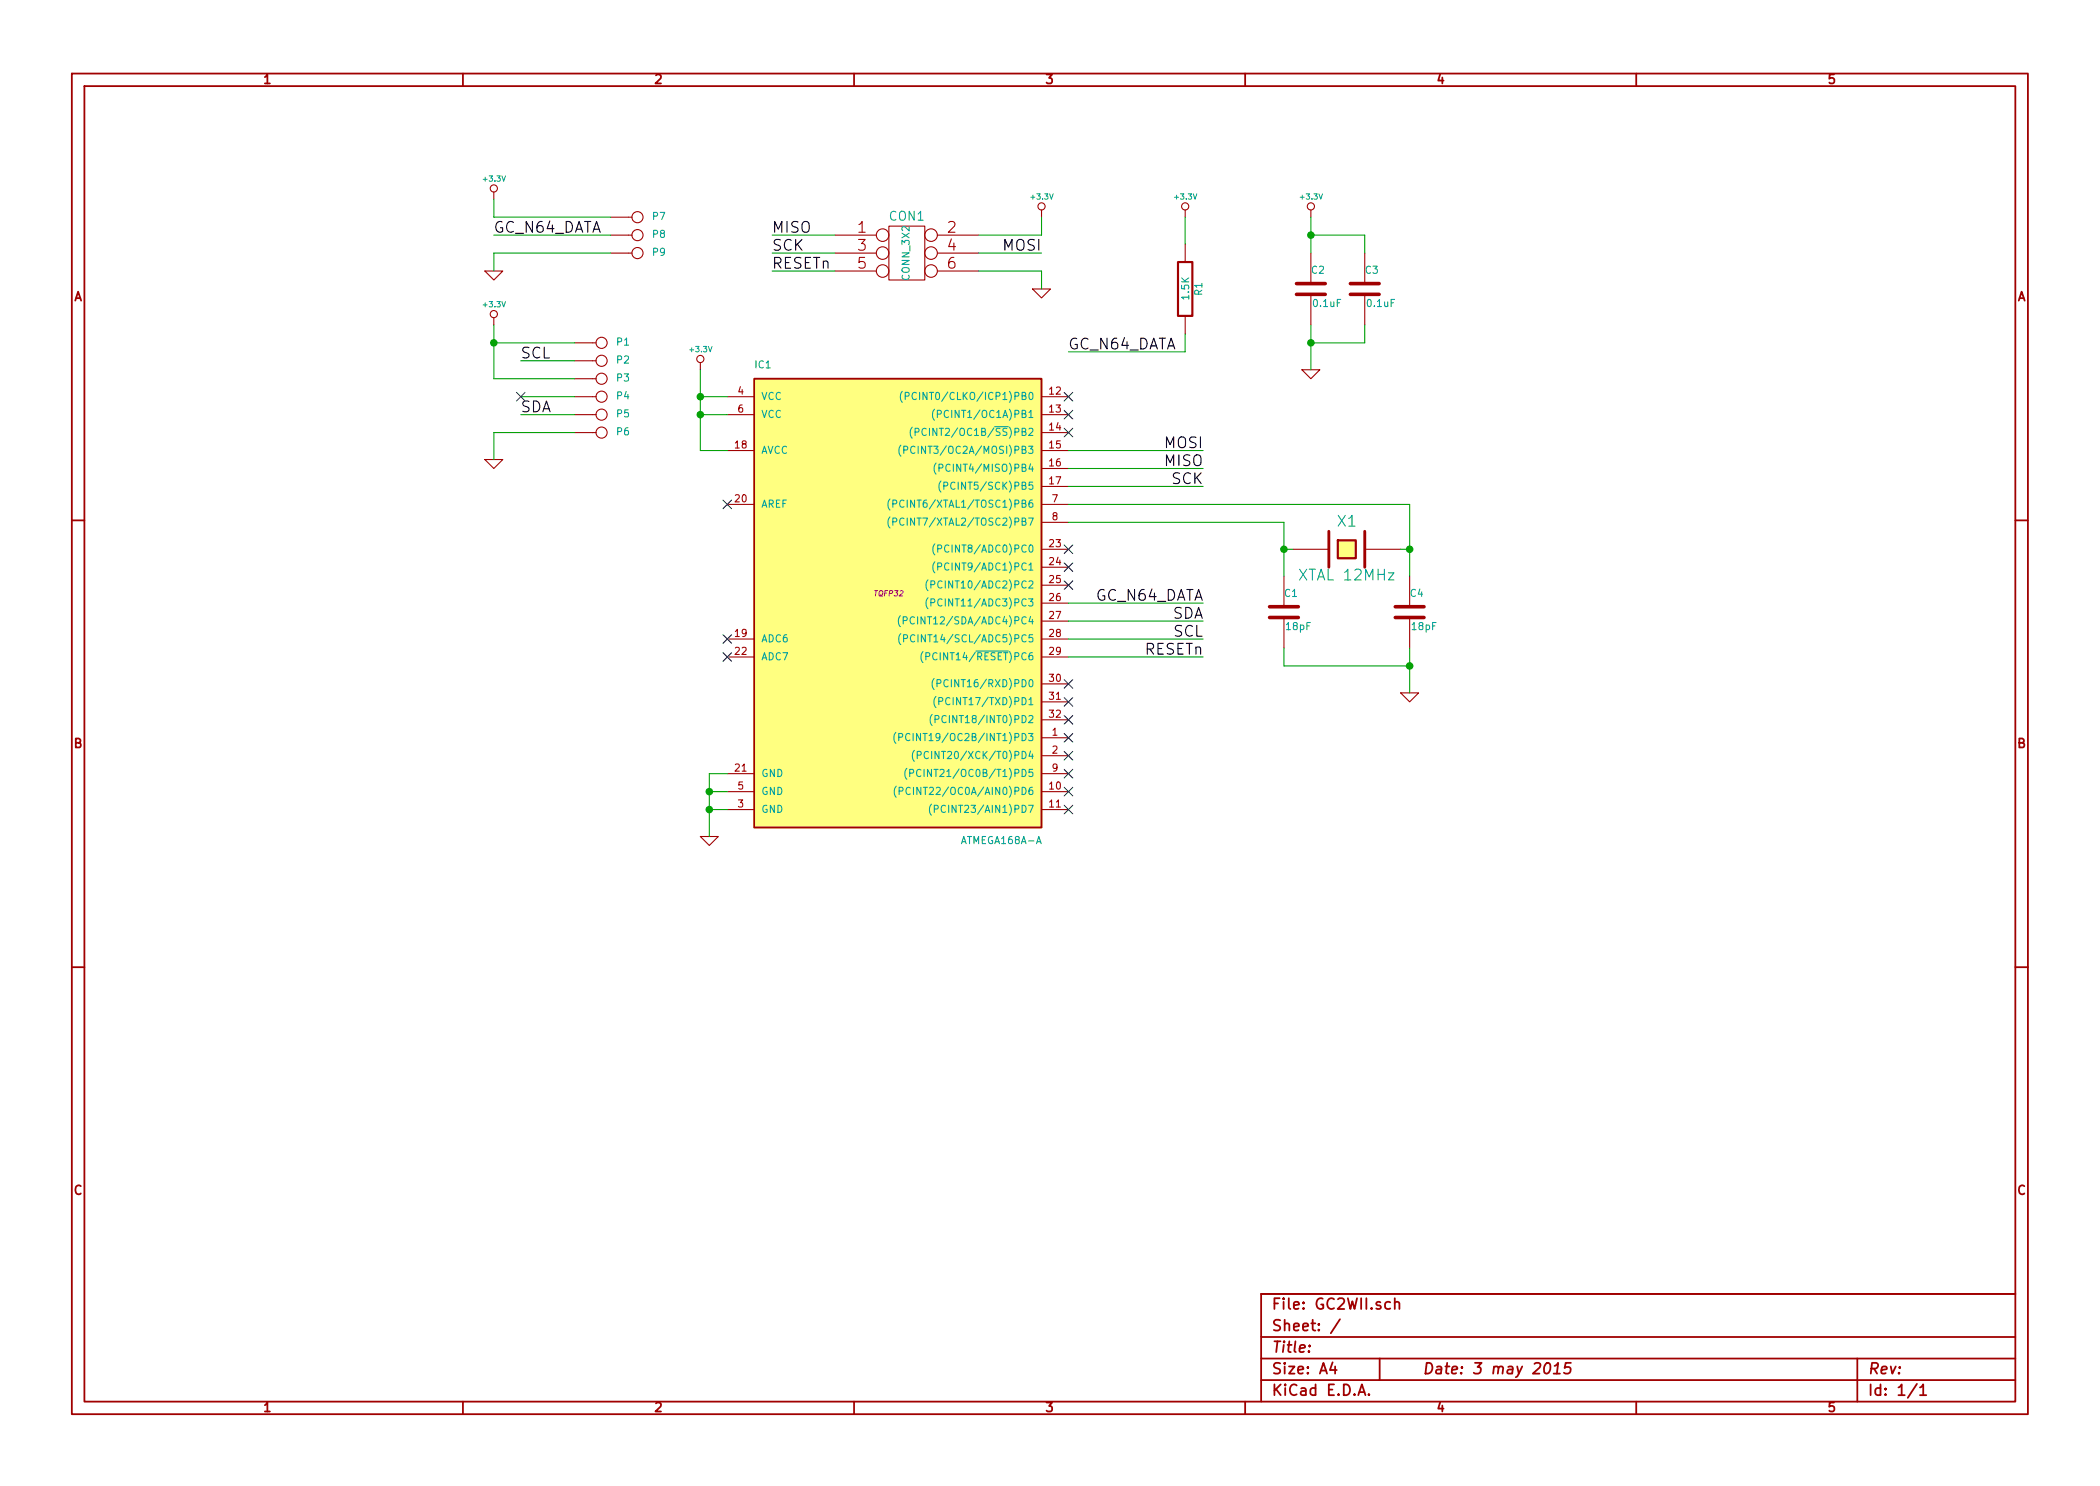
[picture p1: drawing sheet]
EESchema Schematic File Version 2
LIBS:power
LIBS:device
LIBS:transistors
LIBS:conn
LIBS:linear
LIBS:regul
LIBS:74xx
LIBS:cmos4000
LIBS:adc-dac
LIBS:memory
LIBS:xilinx
LIBS:special
LIBS:microcontrollers
LIBS:dsp
LIBS:microchip
LIBS:analog_switches
LIBS:motorola
LIBS:texas
LIBS:intel
LIBS:audio
LIBS:interface
LIBS:digital-audio
LIBS:philips
LIBS:display
LIBS:cypress
LIBS:siliconi
LIBS:opto
LIBS:atmel
LIBS:contrib
LIBS:valves
LIBS:GC2WII-cache
EELAYER 27 0
EELAYER END
$Descr A4 11693 8268
encoding utf-8
Sheet 1 1
Title ""
Date "3 may 2015"
Rev ""
Comp ""
Comment1 ""
Comment2 ""
Comment3 ""
Comment4 ""
$EndDescr
$Comp
L ATMEGA168A-A IC1
U 1 1
P 4950 3300
F 0 "IC1" H 4200 4550 40  0000 L BNN
F 1 "ATMEGA168A-A" H 5350 1900 40  0000 L BNN
F 2 "TQFP32" H 4950 3300 30  0000 C CIN
F 3 "~" H 4950 3300 60  0000 C CNN
	1    4950 3300
	1    0    0    -1  
$EndComp
Text Label 6700 3350 2    60   ~ 0
GC_N64_DATA
Text Label 6700 3450 2    60   ~ 0
SDA
Text Label 6700 3550 2    60   ~ 0
SCL
Text Label 6700 2500 2    60   ~ 0
MOSI
Text Label 6700 2600 2    60   ~ 0
MISO
Text Label 6700 2700 2    60   ~ 0
SCK
$Comp
L CRYSTAL X1
U 1 1
P 7500 3050
F 0 "X1" H 7500 3200 60  0000 C CNN
F 1 "XTAL 12MHz" H 7500 2900 60  0000 C CNN
F 2 "~" H 7500 3050 60  0000 C CNN
F 3 "~" H 7500 3050 60  0000 C CNN
	1    7500 3050
	1    0    0    -1  
$EndComp
$Comp
L C C1
U 1 1
P 7150 3400
F 0 "C1" H 7150 3500 40  0000 L CNN
F 1 "18pF" H 7156 3315 40  0000 L CNN
F 2 "~" H 7188 3250 30  0000 C CNN
F 3 "~" H 7150 3400 60  0000 C CNN
	1    7150 3400
	1    0    0    -1  
$EndComp
$Comp
L C C4
U 1 1
P 7850 3400
F 0 "C4" H 7850 3500 40  0000 L CNN
F 1 "18pF" H 7856 3315 40  0000 L CNN
F 2 "~" H 7888 3250 30  0000 C CNN
F 3 "~" H 7850 3400 60  0000 C CNN
	1    7850 3400
	1    0    0    -1  
$EndComp
Text Label 6700 3650 2    60   ~ 0
RESETn
$Comp
L +3.3V #PWR01
U 1 1
P 3900 2050
F 0 "#PWR01" H 3900 2010 30  0001 C CNN
F 1 "+3.3V" H 3900 2160 30  0000 C CNN
F 2 "" H 3900 2050 60  0000 C CNN
F 3 "" H 3900 2050 60  0000 C CNN
	1    3900 2050
	1    0    0    -1  
$EndComp
NoConn ~ 4050 2800
$Comp
L GND #PWR02
U 1 1
P 3950 4650
F 0 "#PWR02" H 3950 4650 30  0001 C CNN
F 1 "GND" H 3950 4580 30  0001 C CNN
F 2 "" H 3950 4650 60  0000 C CNN
F 3 "" H 3950 4650 60  0000 C CNN
	1    3950 4650
	1    0    0    -1  
$EndComp
$Comp
L CONN_3X2 CON1
U 1 1
P 5050 1450
F 0 "CON1" H 5050 1700 50  0000 C CNN
F 1 "CONN_3X2" V 5050 1500 40  0000 C CNN
F 2 "~" H 5050 1450 60  0000 C CNN
F 3 "~" H 5050 1450 60  0000 C CNN
	1    5050 1450
	1    0    0    -1  
$EndComp
Text Label 5800 1400 2    60   ~ 0
MOSI
Text Label 4300 1300 0    60   ~ 0
MISO
Text Label 4300 1400 0    60   ~ 0
SCK
Text Label 4300 1500 0    60   ~ 0
RESETn
$Comp
L +3.3V #PWR03
U 1 1
P 5800 1200
F 0 "#PWR03" H 5800 1160 30  0001 C CNN
F 1 "+3.3V" H 5800 1310 30  0000 C CNN
F 2 "" H 5800 1200 60  0000 C CNN
F 3 "" H 5800 1200 60  0000 C CNN
	1    5800 1200
	1    0    0    -1  
$EndComp
$Comp
L GND #PWR04
U 1 1
P 5800 1600
F 0 "#PWR04" H 5800 1600 30  0001 C CNN
F 1 "GND" H 5800 1530 30  0001 C CNN
F 2 "" H 5800 1600 60  0000 C CNN
F 3 "" H 5800 1600 60  0000 C CNN
	1    5800 1600
	1    0    0    -1  
$EndComp
$Comp
L C C3
U 1 1
P 7600 1600
F 0 "C3" H 7600 1700 40  0000 L CNN
F 1 "0.1uF" H 7606 1515 40  0000 L CNN
F 2 "~" H 7638 1450 30  0000 C CNN
F 3 "~" H 7600 1600 60  0000 C CNN
	1    7600 1600
	1    0    0    -1  
$EndComp
$Comp
L C C2
U 1 1
P 7300 1600
F 0 "C2" H 7300 1700 40  0000 L CNN
F 1 "0.1uF" H 7306 1515 40  0000 L CNN
F 2 "~" H 7338 1450 30  0000 C CNN
F 3 "~" H 7300 1600 60  0000 C CNN
	1    7300 1600
	1    0    0    -1  
$EndComp
$Comp
L +3.3V #PWR05
U 1 1
P 7300 1200
F 0 "#PWR05" H 7300 1160 30  0001 C CNN
F 1 "+3.3V" H 7300 1310 30  0000 C CNN
F 2 "" H 7300 1200 60  0000 C CNN
F 3 "" H 7300 1200 60  0000 C CNN
	1    7300 1200
	1    0    0    -1  
$EndComp
$Comp
L GND #PWR06
U 1 1
P 7300 2050
F 0 "#PWR06" H 7300 2050 30  0001 C CNN
F 1 "GND" H 7300 1980 30  0001 C CNN
F 2 "" H 7300 2050 60  0000 C CNN
F 3 "" H 7300 2050 60  0000 C CNN
	1    7300 2050
	1    0    0    -1  
$EndComp
NoConn ~ 5950 2200
NoConn ~ 5950 2300
NoConn ~ 5950 2400
NoConn ~ 5950 3050
NoConn ~ 5950 3150
NoConn ~ 5950 3250
NoConn ~ 5950 3800
NoConn ~ 5950 3900
NoConn ~ 5950 4000
NoConn ~ 5950 4100
NoConn ~ 5950 4200
NoConn ~ 5950 4300
NoConn ~ 5950 4400
NoConn ~ 5950 4500
NoConn ~ 4050 3550
NoConn ~ 4050 3650
$Comp
L GND #PWR07
U 1 1
P 7850 3850
F 0 "#PWR07" H 7850 3850 30  0001 C CNN
F 1 "GND" H 7850 3780 30  0001 C CNN
F 2 "" H 7850 3850 60  0000 C CNN
F 3 "" H 7850 3850 60  0000 C CNN
	1    7850 3850
	1    0    0    -1  
$EndComp
$Comp
L R R1
U 1 1
P 6600 1600
F 0 "R1" V 6680 1600 40  0000 C CNN
F 1 "1.5K" V 6607 1601 40  0000 C CNN
F 2 "~" V 6530 1600 30  0000 C CNN
F 3 "~" H 6600 1600 30  0000 C CNN
	1    6600 1600
	1    0    0    -1  
$EndComp
$Comp
L +3.3V #PWR08
U 1 1
P 6600 1200
F 0 "#PWR08" H 6600 1160 30  0001 C CNN
F 1 "+3.3V" H 6600 1310 30  0000 C CNN
F 2 "" H 6600 1200 60  0000 C CNN
F 3 "" H 6600 1200 60  0000 C CNN
	1    6600 1200
	1    0    0    -1  
$EndComp
Wire Wire Line
	5950 3350 6700 3350
Wire Wire Line
	5950 3450 6700 3450
Wire Wire Line
	5950 3550 6700 3550
Wire Wire Line
	5950 2500 6700 2500
Wire Wire Line
	5950 2600 6700 2600
Wire Wire Line
	5950 2700 6700 2700
Wire Wire Line
	5950 2800 7850 2800
Wire Wire Line
	7850 2800 7850 3200
Wire Wire Line
	5950 2900 7150 2900
Wire Wire Line
	7150 2900 7150 3200
Wire Wire Line
	5950 3650 6700 3650
Wire Wire Line
	4050 2200 3900 2200
Wire Wire Line
	3900 2050 3900 2500
Wire Wire Line
	3900 2500 4050 2500
Connection ~ 3900 2200
Wire Wire Line
	4050 2300 3900 2300
Connection ~ 3900 2300
Wire Wire Line
	3950 4300 3950 4650
Wire Wire Line
	3950 4300 4050 4300
Wire Wire Line
	4050 4400 3950 4400
Connection ~ 3950 4400
Wire Wire Line
	4050 4500 3950 4500
Connection ~ 3950 4500
Wire Wire Line
	4650 1300 4300 1300
Wire Wire Line
	4650 1400 4300 1400
Wire Wire Line
	4650 1500 4300 1500
Wire Wire Line
	5450 1300 5800 1300
Wire Wire Line
	5450 1400 5800 1400
Wire Wire Line
	5450 1500 5800 1500
Wire Wire Line
	5800 1500 5800 1600
Wire Wire Line
	5800 1300 5800 1200
Wire Wire Line
	7300 1200 7300 1400
Wire Wire Line
	7600 1400 7600 1300
Wire Wire Line
	7600 1300 7300 1300
Connection ~ 7300 1300
Wire Wire Line
	7300 1800 7300 2050
Wire Wire Line
	7600 1800 7600 1900
Wire Wire Line
	7600 1900 7300 1900
Connection ~ 7300 1900
Connection ~ 7850 3050
Connection ~ 7150 3050
Wire Wire Line
	7150 3600 7150 3700
Wire Wire Line
	7150 3700 7850 3700
Wire Wire Line
	7850 3600 7850 3850
Connection ~ 7850 3700
Wire Wire Line
	7800 3050 7850 3050
Wire Wire Line
	7200 3050 7150 3050
Wire Wire Line
	6600 1350 6600 1200
Wire Wire Line
	6600 1850 6600 1950
Wire Wire Line
	6600 1950 5950 1950
Text Label 5950 1950 0    60   ~ 0
GC_N64_DATA
$Comp
L CONN_1 P7
U 1 1
P 3550 1200
F 0 "P7" H 3630 1200 40  0000 L CNN
F 1 "CONN_1" H 3550 1255 30  0001 C CNN
F 2 "~" H 3550 1200 60  0000 C CNN
F 3 "~" H 3550 1200 60  0000 C CNN
	1    3550 1200
	1    0    0    -1  
$EndComp
$Comp
L CONN_1 P8
U 1 1
P 3550 1300
F 0 "P8" H 3630 1300 40  0000 L CNN
F 1 "CONN_1" H 3550 1355 30  0001 C CNN
F 2 "~" H 3550 1300 60  0000 C CNN
F 3 "~" H 3550 1300 60  0000 C CNN
	1    3550 1300
	1    0    0    -1  
$EndComp
$Comp
L CONN_1 P9
U 1 1
P 3550 1400
F 0 "P9" H 3630 1400 40  0000 L CNN
F 1 "CONN_1" H 3550 1455 30  0001 C CNN
F 2 "~" H 3550 1400 60  0000 C CNN
F 3 "~" H 3550 1400 60  0000 C CNN
	1    3550 1400
	1    0    0    -1  
$EndComp
Wire Wire Line
	3400 1200 2750 1200
Wire Wire Line
	3400 1300 2750 1300
Wire Wire Line
	2750 1400 3400 1400
Text Label 2750 1300 0    60   ~ 0
GC_N64_DATA
$Comp
L +3.3V #PWR09
U 1 1
P 2750 1100
F 0 "#PWR09" H 2750 1060 30  0001 C CNN
F 1 "+3.3V" H 2750 1210 30  0000 C CNN
F 2 "" H 2750 1100 60  0000 C CNN
F 3 "" H 2750 1100 60  0000 C CNN
	1    2750 1100
	1    0    0    -1  
$EndComp
$Comp
L GND #PWR010
U 1 1
P 2750 1500
F 0 "#PWR010" H 2750 1500 30  0001 C CNN
F 1 "GND" H 2750 1430 30  0001 C CNN
F 2 "" H 2750 1500 60  0000 C CNN
F 3 "" H 2750 1500 60  0000 C CNN
	1    2750 1500
	1    0    0    -1  
$EndComp
Wire Wire Line
	2750 1400 2750 1500
Wire Wire Line
	2750 1200 2750 1100
$Comp
L CONN_1 P1
U 1 1
P 3350 1900
F 0 "P1" H 3430 1900 40  0000 L CNN
F 1 "CONN_1" H 3350 1955 30  0001 C CNN
F 2 "~" H 3350 1900 60  0000 C CNN
F 3 "~" H 3350 1900 60  0000 C CNN
	1    3350 1900
	1    0    0    -1  
$EndComp
$Comp
L CONN_1 P2
U 1 1
P 3350 2000
F 0 "P2" H 3430 2000 40  0000 L CNN
F 1 "CONN_1" H 3350 2055 30  0001 C CNN
F 2 "~" H 3350 2000 60  0000 C CNN
F 3 "~" H 3350 2000 60  0000 C CNN
	1    3350 2000
	1    0    0    -1  
$EndComp
$Comp
L CONN_1 P3
U 1 1
P 3350 2100
F 0 "P3" H 3430 2100 40  0000 L CNN
F 1 "CONN_1" H 3350 2155 30  0001 C CNN
F 2 "~" H 3350 2100 60  0000 C CNN
F 3 "~" H 3350 2100 60  0000 C CNN
	1    3350 2100
	1    0    0    -1  
$EndComp
$Comp
L CONN_1 P4
U 1 1
P 3350 2200
F 0 "P4" H 3430 2200 40  0000 L CNN
F 1 "CONN_1" H 3350 2255 30  0001 C CNN
F 2 "~" H 3350 2200 60  0000 C CNN
F 3 "~" H 3350 2200 60  0000 C CNN
	1    3350 2200
	1    0    0    -1  
$EndComp
$Comp
L CONN_1 P5
U 1 1
P 3350 2300
F 0 "P5" H 3430 2300 40  0000 L CNN
F 1 "CONN_1" H 3350 2355 30  0001 C CNN
F 2 "~" H 3350 2300 60  0000 C CNN
F 3 "~" H 3350 2300 60  0000 C CNN
	1    3350 2300
	1    0    0    -1  
$EndComp
Wire Wire Line
	3200 1900 2750 1900
Wire Wire Line
	2750 1800 2750 2100
$Comp
L CONN_1 P6
U 1 1
P 3350 2400
F 0 "P6" H 3430 2400 40  0000 L CNN
F 1 "CONN_1" H 3350 2455 30  0001 C CNN
F 2 "~" H 3350 2400 60  0000 C CNN
F 3 "~" H 3350 2400 60  0000 C CNN
	1    3350 2400
	1    0    0    -1  
$EndComp
Wire Wire Line
	2750 2100 3200 2100
Connection ~ 2750 1900
Wire Wire Line
	3200 2000 2900 2000
Wire Wire Line
	3200 2200 2900 2200
Wire Wire Line
	3200 2300 2900 2300
Wire Wire Line
	2750 2400 3200 2400
Text Label 2900 2000 0    60   ~ 0
SCL
Text Label 2900 2300 0    60   ~ 0
SDA
NoConn ~ 2900 2200
$Comp
L GND #PWR011
U 1 1
P 2750 2550
F 0 "#PWR011" H 2750 2550 30  0001 C CNN
F 1 "GND" H 2750 2480 30  0001 C CNN
F 2 "" H 2750 2550 60  0000 C CNN
F 3 "" H 2750 2550 60  0000 C CNN
	1    2750 2550
	1    0    0    -1  
$EndComp
Wire Wire Line
	2750 2400 2750 2550
$Comp
L +3.3V #PWR012
U 1 1
P 2750 1800
F 0 "#PWR012" H 2750 1760 30  0001 C CNN
F 1 "+3.3V" H 2750 1910 30  0000 C CNN
F 2 "" H 2750 1800 60  0000 C CNN
F 3 "" H 2750 1800 60  0000 C CNN
	1    2750 1800
	1    0    0    -1  
$EndComp
$EndSCHEMATC
